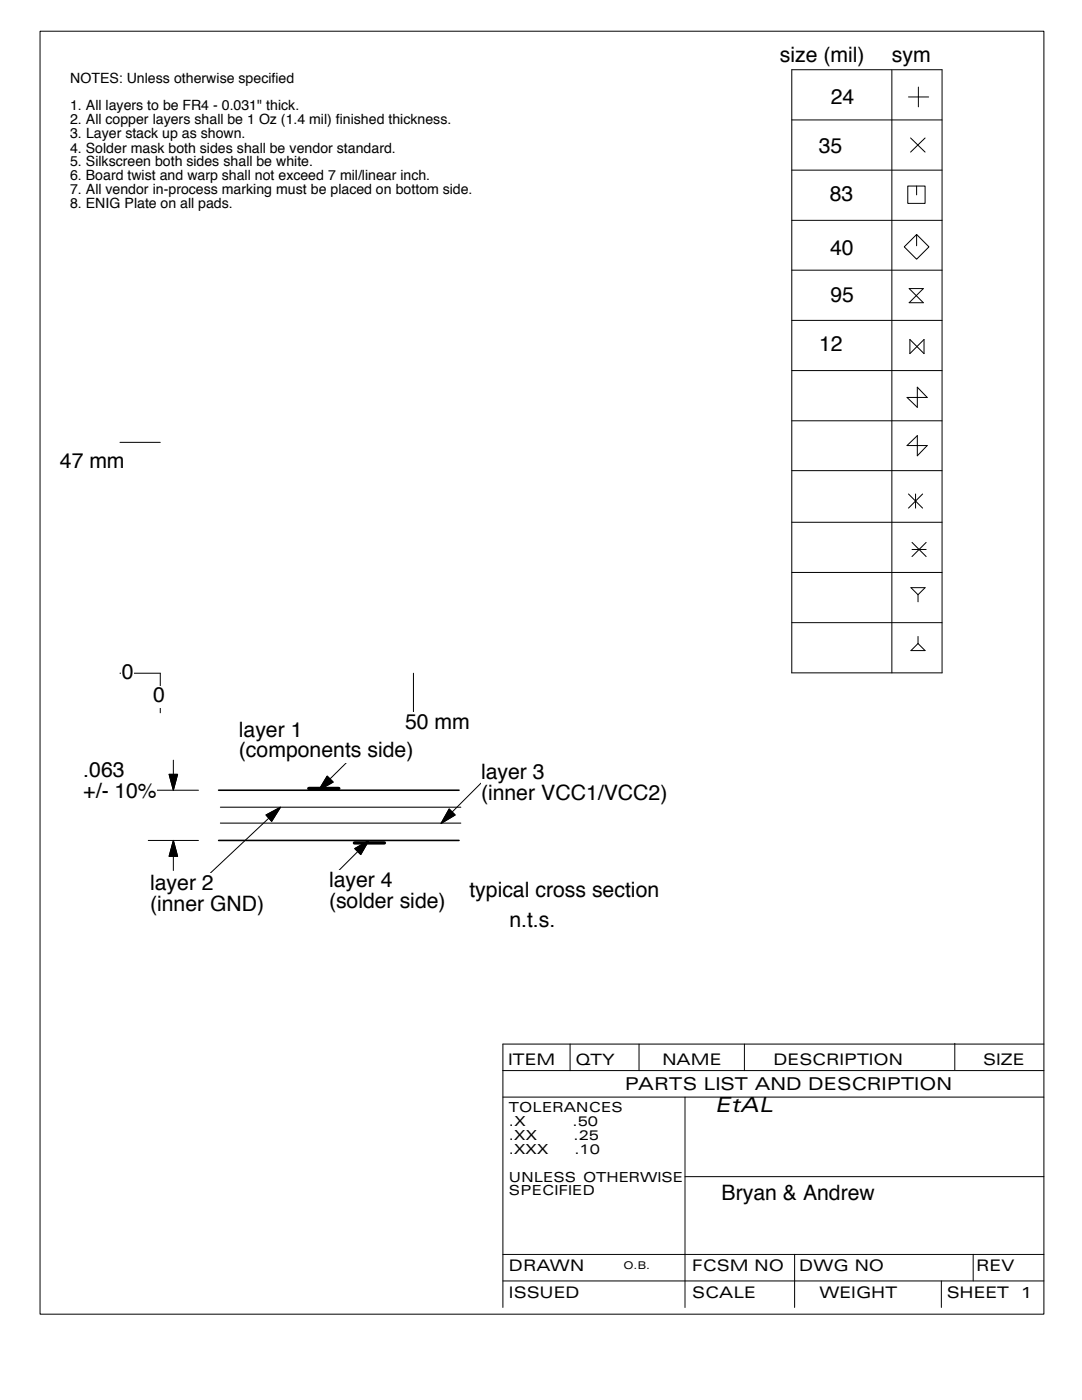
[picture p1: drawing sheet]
<svg xmlns="http://www.w3.org/2000/svg" width="216mm" height="279mm" viewBox="0 0 216 279" stroke-linecap="round" stroke-linejoin="round" font-family="sans-serif">
<path d="M158 13.9h30v120.4" fill="none" stroke="#000" stroke-width=".2"/>
<g fill="#fff">
<path d="M178 9h7.7v4.3h-7.7z"/>
<path d="M155.6 9.1h16.9v4.3h-16.9z"/>
</g>
<path d="M158 13.9v120.4M178 14v120.3M158 23.9h30M158 34h30M158 44h30M158 53.9h30M182.9 47.2l2 2.1h-4l2 1.9zM158 63.9h30M158 74h30M158 84h30M158 93.9h30" fill="none" stroke="#000" stroke-width=".2"/>
<g fill="#fff">
<path d="M165.8 17.4h4.6v4.3h-4.6z"/>
<path d="M163.4 27.2h4.6v4.2h-4.6z"/>
<path d="M164.4 36.9h5.9v4.3h-5.9z"/>
<path d="M165.6 47.7h4.7v4.2h-4.7z"/>
<path d="M165.7 57.1h4.7v4.2h-4.7z"/>
</g>
<path d="M43.6 157.7h48M43.6 167.7h48" fill="none" stroke="#000" stroke-width=".31"/>
<path d="M93.6 175.7h37.9v4.2h-37.9z" fill="#fff"/>
<path d="M29.6 157.7h10M33.7 154.5h1.7l-.8 3.2zM34.6 151.7v2.8M29.6 167.7h10M34.6 167.7l.8 3.2h-1.7zM34.6 170.9v2.8" fill="none" stroke="#000" stroke-width=".2"/>
<path d="M33.7 154.5h1.7l-.8 3.2zM34.6 167.7l.8 3.2h-1.7z" fill="#000"/>
<path d="M16.6 151.7h14.7v8.5h-14.7z" fill="#fff"/>
<path d="M65.3 154.9l1.2 1.2-2.9 1.6zM71.6 149.7l-5.8 5.8M70.8 169.4l2.8-1.7-1.6 2.9zM71.3 170l-3.7 3.7" fill="none" stroke="#000" stroke-width=".2"/>
<path d="M65.3 154.9l1.2 1.2-2.9 1.6zM70.8 169.4l2.8-1.7-1.6 2.9z" fill="#000"/>
<g fill="#fff">
<path d="M47.6 143.7h34.8v8.5h-34.8z"/>
<path d="M101.6 181.7h9.2v4.2h-9.2z"/>
<path d="M65.6 173.7h23.3v8.5h-23.3z"/>
</g>
<path d="M61.6 157.4h6M70.7 168.2h6" fill="none" stroke="#000" stroke-width=".67"/>
<g fill="none" stroke="#000" stroke-width=".2">
<path d="M8 6.2h200.3v256.1h-200.3zM100.3 219h108M100.3 213.7h108M113.8 208.4v5.3M127.5 208.4v5.3M136.7 219v41.9M148.5 208.4v5.3M190.5 208.2v5.3M208.3 208.4h-108v52.5M136.7 234.8h71.6M100.3 255.6h108M100.3 250.3h108"/>
<path d="M158.6 250.3v10.6M187.8 255.6v5.3M194.2 250.3v5.3"/>
</g>
<path d="M144 236.2h30.6v4.2h-30.6z" fill="#fff"/>
<path d="M23.9 134.4h8.1v7.9" fill="none" stroke="#000" stroke-width=".2"/>
<g fill="#fff">
<path d="M30.6 136.9h2.4v4.2h-2.4z"/>
<path d="M24.3 132.2h2.4v4.3h-2.4z"/>
<path d="M163.4 66.8h4.8v4.3h-4.8z"/>
</g>
<path d="M44 161.1h48M44 164.3h48" fill="none" stroke="#000" stroke-width=".21"/>
<path d="M96 156.3l-5.8 5.8M89.6 161.4l1.2 1.2-2.8 1.7z" fill="none" stroke="#000" stroke-width=".2"/>
<path d="M89.6 161.4l1.2 1.2-2.8 1.7z" fill="#000"/>
<path d="M96 152.3h37.2v8.4h-37.2z" fill="#fff"/>
<path d="M53.1 162.6l2.9-1.5-1.8 2.8zM53.6 163.3l-11.6 10.9" fill="none" stroke="#000" stroke-width=".2"/>
<path d="M53.1 162.6l2.9-1.5-1.8 2.8z" fill="#000"/>
<path d="M29.9 174.2h22.9v8.5h-22.9z" fill="#fff"/>
<path d="M181.3 19.3h4M183.3 17.4v3.9M181.7 27.5l2.9 2.9M184.6 27.5l-2.9 2.9" fill="none" stroke="#000" stroke-width=".2"/>
<path d="M181.1 37.1h3.5v3.5h-3.5z" fill="#fff"/>
<path d="M181.1 37.1h3.5v3.5h-3.5zM182.9 37.1v1.8" fill="none" stroke="#000" stroke-width=".2"/>
<path d="M180.4 49.3l2.5-2.5 2.5 2.5-2.5 2.4z" fill="#fff"/>
<g fill="none" stroke="#000" stroke-width=".2">
<path d="M180.4 49.3l2.5-2.5 2.5 2.5-2.5 2.4zM181.4 57.6l2.8 2.8h-2.8l2.8-2.8zM182.9 46.8v2.3M181.6 67.8l2.8 2.8v-2.8l-2.8 2.8zM183 77.3v4l-2-2h4zM181 88.9l2-2v4.1l2-2.1zM181.3 98.6l2.8 2.8M182.7 98.6v2.8M184.1 98.6l-2.8 2.8M158 104.2h30M158 114.2h30M181.8 117.3h2.8l-1.4 1.4z"/>
<path d="M182 108.2l2.8 2.9M182 109.7h2.8M183.2 118.7v1.4M184.8 108.2l-2.8 2.9M82.5 134.4v7.9M158 124.3h30M158 134.3h30M183.2 127v1.4M183.2 128.4l1.4 1.4h-2.8z"/>
</g>
<path d="M80.8 142.3h12.9v4.2h-12.9z" fill="#fff"/>
<path d="M23.9 88.3h8.1" fill="none" stroke="#000" stroke-width=".2"/>
<path d="M11.9 90.1h13v4.3h-13z" fill="#fff"/>
<g font-size="4.2">
<text x="155.6" y="12.4">size (mil)</text>
<text x="178" y="12.3">sym</text>
<text x="165.8" y="20.7">24</text>
<text x="163.4" y="30.4">35</text>
<text x="165.6" y="40.2">83</text>
<text x="165.6" y="51">40</text>
<text x="165.7" y="60.4">95</text>
<text x="163.4" y="70.1">12</text>
<text x="12" y="93.4">47 mm</text>
<text x="24.3" y="135.5">0</text>
<text x="30.6" y="140.2">0</text>
<text x="47.7" y="147">layer 1</text>
<text x="80.8" y="145.5">50 mm</text>
<text x="16.6" y="155">.063</text>
<text x="47.7" y="151.2">(components side)</text>
<text x="96" y="155.5">layer 3</text>
<text x="16.6" y="159.2">+/- 10%</text>
<text x="96" y="159.7">(inner VCC1/VCC2)</text>
<text x="30" y="177.6">layer 2</text>
<text x="65.7" y="177">layer 4</text>
<text x="93.7" y="179">typical cross section</text>
<text x="30" y="181.7">(inner GND)</text>
<text x="65.7" y="181.2">(solder side)</text>
<text x="101.6" y="185">n.t.s.</text>
<text x="142.7" y="222">EtAL</text>
<text x="144" y="239.4">Bryan &amp; Andrew</text>
</g>
<text font-size="3.5" x="124.7" y="217.6">PARTS LIST AND DESCRIPTION</text>
<g font-size="3.2">
<text x="101.4" y="212.5">ITEM</text>
<text x="132.2" y="212.5">NAME</text>
<text x="154.3" y="212.5">DESCRIPTION</text>
<text x="196.2" y="212.5">SIZE</text>
<text x="101.6" y="253.7">DRAWN</text>
<text x="138.1" y="253.7">FCSM NO</text>
<text x="159.5" y="253.7">DWG NO</text>
<text x="194.8" y="253.7">REV</text>
<text x="101.6" y="259">ISSUED</text>
<text x="138.1" y="259">SCALE</text>
<text x="163.5" y="259">WEIGHT</text>
<text x="188.9" y="259">SHEET</text>
<text x="203.7" y="259">1</text>
</g>
<text font-size="3.1" x="114.8" y="212.5">QTY</text>
<g font-size="2.8">
<text x="14" y="16.5">NOTES: Unless otherwise specif</text>
<text x="54.2" y="16.5">ied</text>
<text x="14" y="22">1. All layers to be FR4 - 0.031&quot; thick.</text>
<text x="14" y="24.8">2. All copper layers shall be 1 Oz (1.4 mil) f</text>
<text x="14" y="27.6">3. Layer stack up as shown.</text>
<text x="67" y="24.8">inished thickness.</text>
<text x="14" y="30.4">4. Solder mask both sides shall be vendor standard.</text>
<text x="14" y="33.2">5. Silkscreen both sides shall be white.</text>
<text x="14" y="36">6. Board twist and warp shall not exceed 7 mil/linear inch.</text>
<text x="14" y="38.8">7. All vendor in-process marking must be placed on bottom side.</text>
<text x="14" y="41.6">8. ENIG Plate on all pads.</text>
<text x="101.6" y="222">TOLERANCES</text>
<text x="101.6" y="224.8">.X</text>
<text x="101.6" y="227.5">.XX</text>
<text x="114.3" y="224.8">.50</text>
<text x="114.5" y="227.5">.25</text>
<text x="101.6" y="230.3">.XXX</text>
<text x="114.6" y="230.3">.10</text>
<text x="101.6" y="235.8">UNLESS OTHERWISE</text>
<text x="101.6" y="238.6">SPECIFIED</text>
</g>
<text font-size="2.1" x="124.4" y="253.3">O.B.</text>
</svg>
